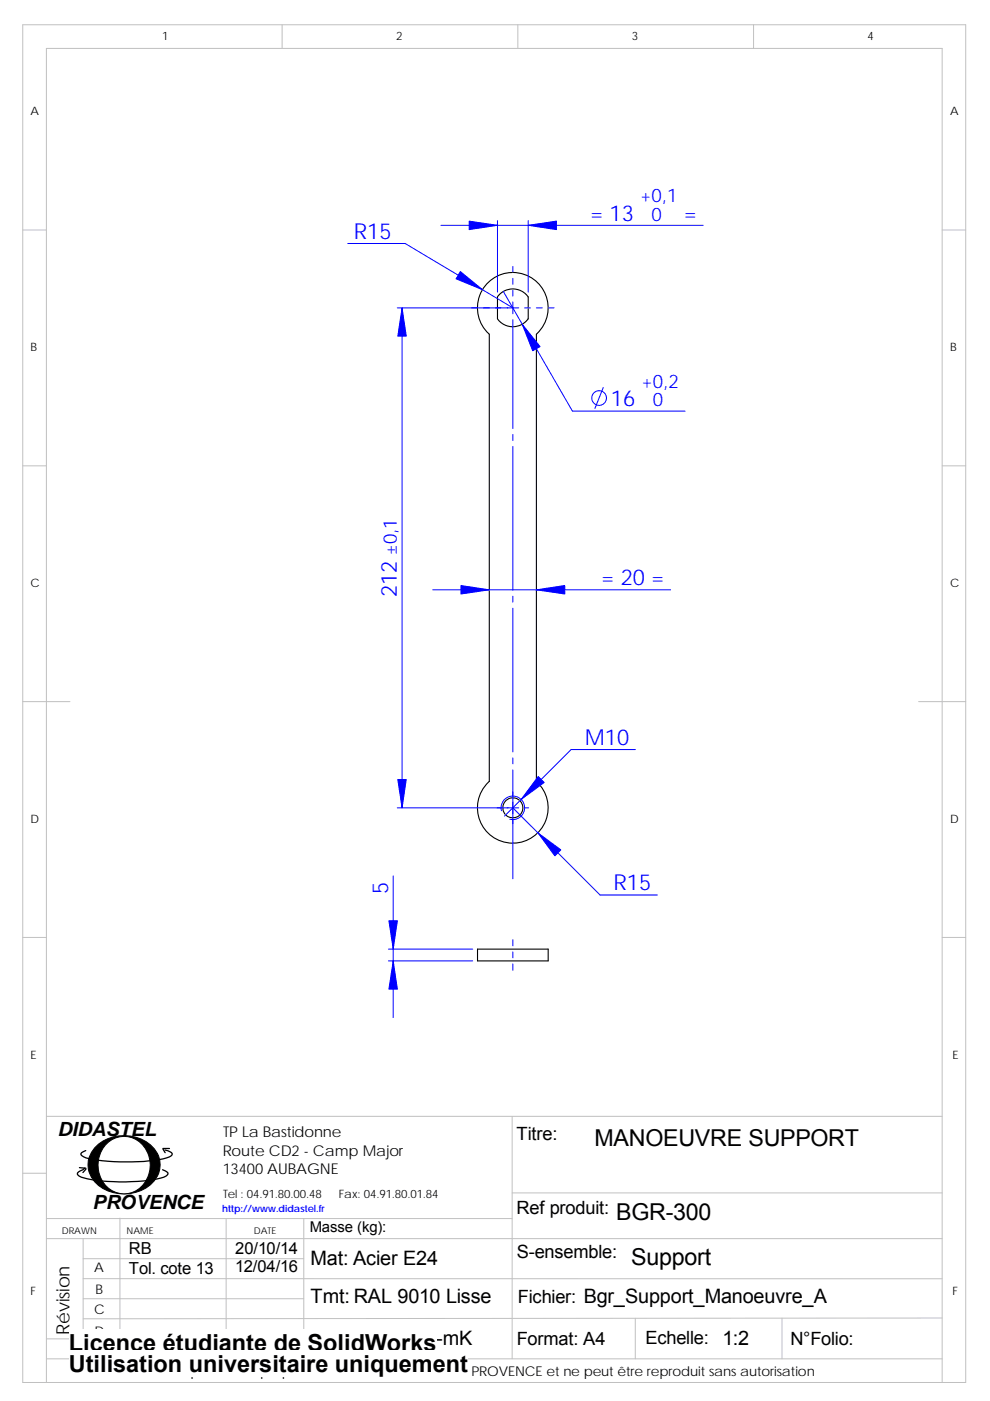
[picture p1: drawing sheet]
<svg xmlns="http://www.w3.org/2000/svg" width="210mm" height="297mm" viewBox="0 0 210 297" stroke-linecap="round" stroke-linejoin="round" font-family="sans-serif">
<g fill="none" stroke="#c0c0c0" stroke-width=".21">
<path d="M4.8 5.2h200v287.9h-200zM59.8 5.2v5.1M109.8 5.2v5.1M159.8 5.2v5.1M4.8 48.8h5M199.8 48.8h5M4.8 98.8h5M199.8 98.8h5M4.8 148.8h10M194.8 148.8h10M4.8 198.8h5M199.8 198.8h5"/>
<path d="M9.8 236.7h190M108.6 236.7v51.4M4.8 248.8h5M9.8 258.4h98.8M25.4 258.3v29.7M48 258.4v29.7M64.4 258.4v29.7M108.6 252.9h91.2M9.8 262.6h190M17.6 275.4h46.8M17.6 266.9h46.8M17.6 271.1h182.2"/>
<path d="M17.6 262.6v25.5M134.7 279.5v8.6M165.9 279.5v8.6M199.8 279.4l-182.2 .2M9.8 293.1v-282.8h190v282.8M9.8 288.1h190M9.8 283.9h54.6"/>
</g>
<g fill="none" stroke="#000" stroke-width=".23">
<path d="M112 67.6l-.4 .5a4 4 0 0 1-3.4 1.1l-1.6-.6-1.1-1v-4.7l.7-.7a4 4 0 0 1 2.7-.9l1 .1 .8 .4 1.3 1.1v4.7M113.7 165.7a7.5 7.5 0 0 1 .5 10.8 7.5 7.5 0 0 1-10.8 0 7.5 7.5 0 0 1 .4-10.8v-94.8a7.5 7.5 0 0 1-.4-10.8 7.5 7.5 0 0 1 10.8 0 7.5 7.5 0 0 1-.4 10.8v94.8M101.3 201.2h15v2.5h-15z"/>
<circle cx="108.8" cy="171.3" r="2.13"/>
</g>
<g fill="none" stroke="#00f" stroke-width=".21">
<path d="M73.8 51.6h12.1l22.9 13.7M93.5 47.8h55.6M105.5 46.8v15.1M108.8 56.5v1.2M108.8 59v1.3M112 46.8v15.1M84.3 65.3h25.7M85.3 65.3v106M106.8 61.8l14.6 25.4h23.9M108.8 64v2.5M108.8 61.6v1.2M108.8 67.8v23"/>
<path d="M111.3 65.3h1.2M113.7 65.3h1.3M116.3 65.3h1.2M108.8 92.1v1.3M108.8 94.7v30.4M128 82.2l-1.8 4.4M91.8 125.1h50.4M108.8 126.4v1.3M108.8 128.9v30.5M134.8 158.9h-13.7l-14.1 14.1M84.3 171.3h25.7M106.4 171.9a2.5 2.5 0 0 1 2.2-3.1 2.5 2.5 0 0 1 2.7 2.7 2.5 2.5 0 0 1-3.2 2.2"/>
<path d="M108.8 160.7v1.3M108.8 163.2v23.1M108.8 171.3l18.5 18.5h12.1M111.3 171.3h.8M83.4 185.7v30M108.8 199.2v1.4M82.4 203.7h17.9M82.4 201.2h17.9M108.8 201.8v1.3M108.8 204.4v1.3"/>
<circle cx="127.1" cy="84.4" r="1.56"/>
</g>
<g fill="#00f" stroke="#00f" stroke-width=".21">
<path d="M85.3 65.3l.9 6h-1.8z" fill-rule="evenodd"/>
<path d="M110.8 68.7l3.8 4.8-1.6 .9z" fill-rule="evenodd"/>
<path d="M114.1 176.6l4.9 3.6-1.3 1.3z" fill-rule="evenodd"/>
<path d="M112 47.8l6-.9v1.8z" fill-rule="evenodd"/>
<path d="M99.5 46.9l6 .9-6 .9z" fill-rule="evenodd"/>
<path d="M84.4 165.3h1.8l-.9 6z" fill-rule="evenodd"/>
<path d="M114.2 164.6l1.2 1.3-4.9 3.6z" fill-rule="evenodd"/>
<path d="M97.6 57.6l4.7 3.8-5.6-2.3z" fill-rule="evenodd"/>
<path d="M97.8 124.1l6 1-6 .8z" fill-rule="evenodd"/>
<path d="M113.8 125.1l6-1v1.8z" fill-rule="evenodd"/>
<path d="M83.4 203.7l.9 6h-1.8z" fill-rule="evenodd"/>
<path d="M82.5 195.2h1.8l-.9 6z" fill-rule="evenodd"/>
</g>
<path d="M20.7 242.8a8.8 8.8 0 0 1 12.3 1.2 5.4 5.4 0 0 1-1.7 7.7 8.8 8.8 0 0 1-11.5-1.5 5.3 5.3 0 0 1 .9-7.4z" fill-rule="evenodd" fill="#000" stroke="#000" stroke-width=".21"/>
<path d="M22.3 242.8a5.3 5.3 0 0 1 9.3 2.2 6.1 6.1 0 0 1-4.8 8.1 5.8 5.8 0 0 1-5.9-7.1l.3-1.2z" fill-rule="evenodd" fill="#fff" stroke="#000" stroke-width=".21"/>
<path d="M16.8 247.6l1.4 .1M18 247.6l-.4 .4a1.36 1.36 0 0 0-1.2 .9 1.85 1.85 0 0 0 1.5 .9 39.1 39.1 0 0 0 16.8-.2 1 1 0 0 0 .9-.9l-1.1-.7M18.2 247.9l-.6 .7M34.6 243.6l.4 .8M34.6 243.5h1.3M35 243.8a2.16 2.16 0 0 1 1.5 .8 1.18 1.18 0 0 1-1.2 .9 42.8 42.8 0 0 1-17.1 0 1.12 1.12 0 0 1-1-.9l1-.7" fill="none" stroke="#000" stroke-width=".27"/>
<g fill="#fff">
<path d="M14.6 281.7h78v5.7h-78z"/>
<path d="M14.6 286.3h84.6v5.7h-84.6z"/>
</g>
<g font-size="5">
<text x="14.6" y="286.4">Licence étudiante de SolidWorks</text>
<text x="14.6" y="290.9">Utilisation universitaire uniquement</text>
</g>
<g font-size="4.9">
<text x="126.1" y="243">MANOEUVRE SUPPORT</text>
<text x="130.7" y="258.6">BGR-300</text>
<text x="133.9" y="268.3">Support</text>
</g>
<g font-size="4.7" fill="#00f">
<text x="125.2" y="46.8">= 13</text>
<text x="145" y="46.8">=</text>
<text x="75.1" y="50.6">R15</text>
<text x="129.6" y="86.1">16</text>
<text x="127.5" y="124">= 20 =</text>
<text x="84.2" y="126.7" transform="rotate(-90 84.2 126.7)">212</text>
<text x="124" y="157.9">M10</text>
<text x="82.3" y="189.6" transform="rotate(-90 82.3 189.6)">5</text>
<text x="130.2" y="188.7">R15</text>
</g>
<g font-size="4.2">
<text x="12.2" y="240.8">DIDASTEL</text>
<text x="19.6" y="256.3">PROVENCE</text>
<text x="65.9" y="268.3">Mat: Acier E24</text>
<text x="65.9" y="276.3">Tmt: RAL 9010 Lisse</text>
<text x="66" y="285.2">Tol: ISO 2768-mK</text>
</g>
<g font-size="4" fill="#00f">
<text x="135.8" y="42.9">+0,1</text>
<text x="138.2" y="46.8">0</text>
<text x="136" y="82.3">+0,2</text>
<text x="138.5" y="86.1">0</text>
<text x="84.2" y="117.6" transform="rotate(-90 84.2 117.6)">±0,1</text>
</g>
<g font-size="3.9">
<text x="109.6" y="241.7">Titre:</text>
<text x="109.6" y="257.3">Ref produit:</text>
<text x="109.6" y="266.8">S-ensemble:</text>
<text x="109.9" y="276.2">Fichier: Bgr_Support_Manoeuvre_A</text>
<text x="14.8" y="283" transform="rotate(-90 14.8 283)">Révision</text>
<text x="109.6" y="285.1">Format: A4</text>
<text x="136.9" y="285">Echelle: 1:2</text>
<text x="167.6" y="285.1">N°Folio:</text>
</g>
<g font-size="3.5">
<text x="27.3" y="265.9">RB</text>
<text x="49.9" y="269.7">12/04/16</text>
<text x="49.9" y="265.9">20/10/14</text>
<text x="27.3" y="270.2">Tol. cote 13</text>
</g>
<g font-size="3.2">
<text x="47.3" y="245">Route CD2 - Camp Major</text>
<text x="47.3" y="241.2">TP La Bastidonne</text>
<text x="47.3" y="248.8">13400 AUBAGNE</text>
<text x="65.7" y="261.3">Masse (kg):</text>
</g>
<text font-size="2.9" x="35.5" y="291.7">Ce plan est la propriété de la société DIDASTEL PROVENCE et ne peut être reproduit sans autorisation</text>
<g font-size="2.8">
<text x="20" y="269.7">A</text>
<text x="20.2" y="274.3">B</text>
<text x="20" y="278.5">C</text>
<text x="20" y="283.3">D</text>
</g>
<g font-size="2.5">
<text x="34.4" y="8.5">1</text>
<text x="84" y="8.5">2</text>
<text x="134" y="8.5">3</text>
<text x="184" y="8.5">4</text>
<text x="6.5" y="24.5">A</text>
<text x="201.5" y="24.5">A</text>
<text x="6.5" y="74.5">B</text>
<text x="201.5" y="74.5">B</text>
<text x="6.5" y="124.5">C</text>
<text x="201.5" y="124.5">C</text>
<text x="6.5" y="174.5">D</text>
<text x="201.5" y="174.5">D</text>
<text x="6.5" y="224.5">E</text>
<text x="202" y="224.5">E</text>
<text x="47.3" y="254">Tel : 04.91.80.00.48</text>
<text x="71.9" y="254">Fax: 04.91.80.01.84</text>
<text x="6.5" y="274.5">F</text>
<text x="202" y="274.5">F</text>
</g>
<text font-size="2.1" fill="#00f" x="47.1" y="256.9">http://www.didastel.fr</text>
<g font-size="2">
<text x="13.1" y="261.7">DRAWN</text>
<text x="26.9" y="261.6">NAME</text>
<text x="53.8" y="261.7">DATE</text>
</g>
</svg>
